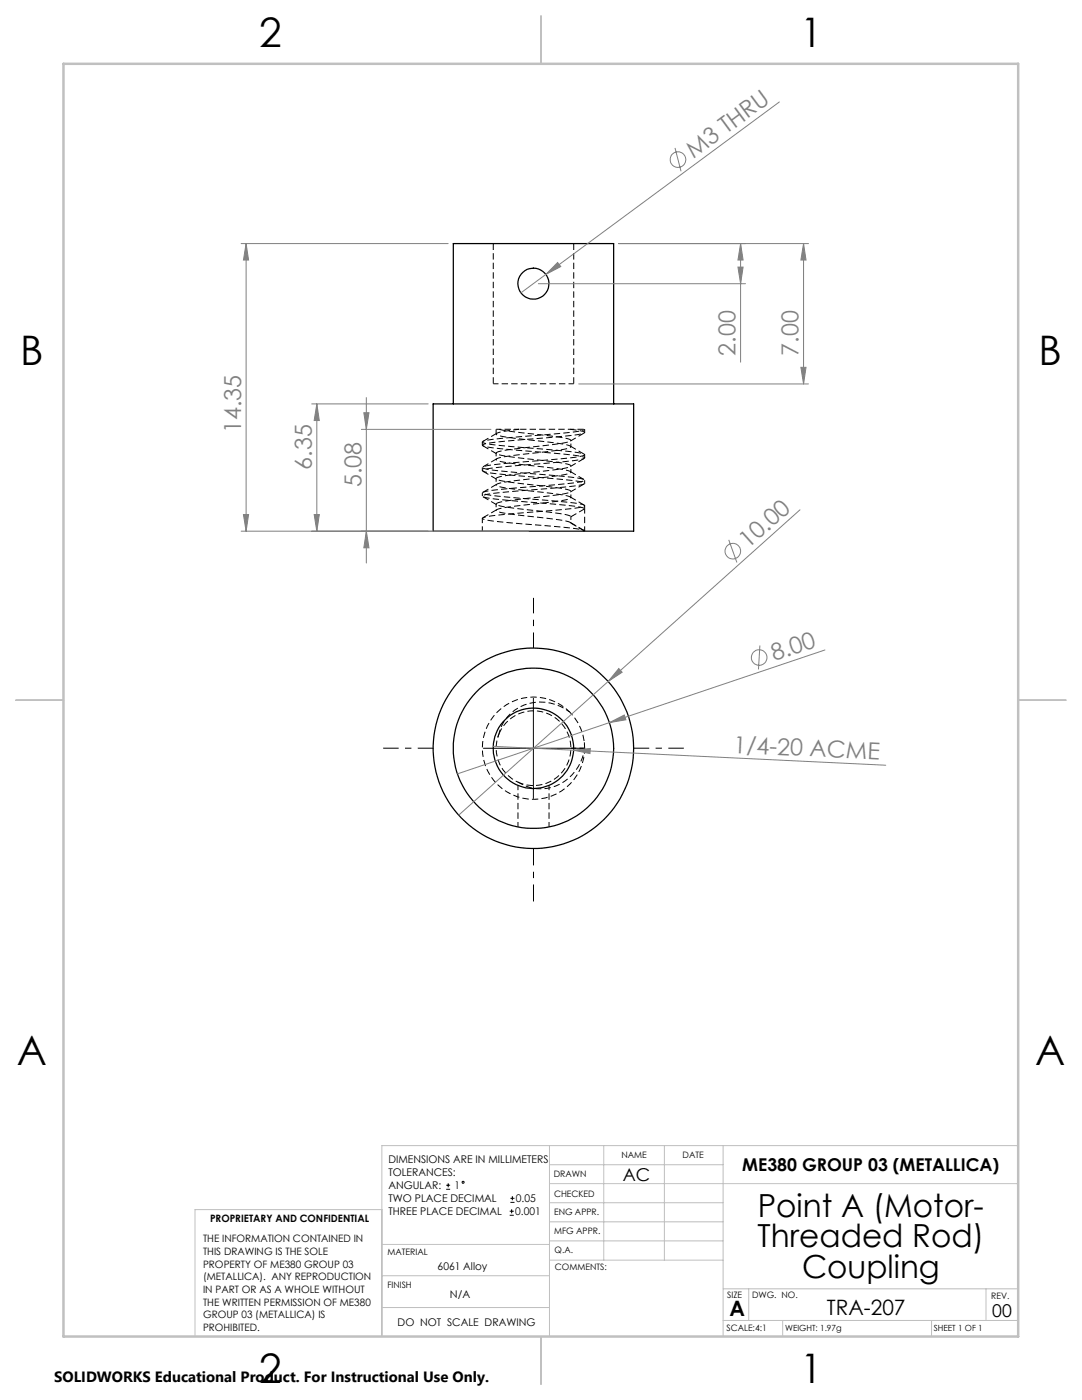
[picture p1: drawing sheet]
<svg xmlns="http://www.w3.org/2000/svg" width="216mm" height="279mm" viewBox="0 0 216 279" stroke-linecap="round" stroke-linejoin="round" font-family="sans-serif">
<path d="M98.4 76.6h16.1M99 85.7h4.6M113.7 142.2a10.2 10.2 0 0 0-16.1 2 10.2 10.2 0 0 0 6.2 15 10.2 10.2 0 0 0 12.9-9.9M116.7 149.3h-2.8" fill="none" stroke="#000" stroke-width=".2" stroke-dasharray="1.3 .6" stroke-dashoffset=".2" stroke-linecap="butt"/>
<path d="M99 95.5v1.3M99 90.4v1.3M113.9 99.3v-1.2M113.9 94.2v-1.2M113.9 89.2v-1.3M99 100.6v1.3M113.9 103.1v1.3M99.6 146.5l-.4 1" fill="none" stroke="#000" stroke-width=".2" stroke-dasharray="1.3 .6" stroke-dashoffset=".6" stroke-linecap="butt"/>
<path d="M113.9 104.4a4.5 4.5 0 0 0-2.5-.7l-2-.2a83.2 83.2 0 0 1-10.1-1.4l-.3-.3a16.8 16.8 0 0 1 5.6-1l6.7-.8a4.9 4.9 0 0 0 2.6-.7 4.1 4.1 0 0 0-2.5-.7l-1.9-.2a87.2 87.2 0 0 1-10.2-1.4l-.3-.2a9.8 9.8 0 0 1 4-.9l.8-.1a73.2 73.2 0 0 0 9.9-1.4l.2-.1a3.7 3.7 0 0 0-2.4-.7l-2.7-.4a61.3 61.3 0 0 1-9.7-1.3l-.1-.2a9.2 9.2 0 0 1 4-.9l.7-.1a76.5 76.5 0 0 0 10-1.3l.2-.2a3.4 3.4 0 0 0-2.3-.7l-2.7-.3a64.1 64.1 0 0 1-9.8-1.4l-.1-.2a8.5 8.5 0 0 1 3.9-.8l.7-.1M103.3 156.1a7.5 7.5 0 0 0 10-3.8 7.5 7.5 0 0 0-3.9-9.8 7.5 7.5 0 0 0-9.8 4" fill="none" stroke="#000" stroke-width=".2" stroke-dasharray="1.3 .6" stroke-dashoffset=".1" stroke-linecap="butt"/>
<path d="M103.6 156.2a8.8 8.8 0 0 0 13.1-6.9M113.7 142.1a8.9 8.9 0 0 0-13.9 3.4l-.2 1M116.6 149v-.9" fill="none" stroke="#000" stroke-width=".2" stroke-dasharray="1.3 .6" stroke-dashoffset=".4" stroke-linecap="butt"/>
<path d="M99 85.7v.9M99.6 146.5a7.5 7.5 0 0 0 4 9.7M116.7 149.3a10.2 10.2 0 0 0-3-7.2" fill="none" stroke="#000" stroke-width=".2" stroke-dasharray="1.3 .6" stroke-dashoffset=".5" stroke-linecap="butt"/>
<g fill="none" stroke="#000" stroke-width=".2" stroke-dasharray="1.3 .6" stroke-linecap="butt">
<path d="M98.4 48.6v28M114.5 76.6v-28M96.2 98.4v.6M96.2 93.3v.6M96.3 94l2.8 1.7M96.3 89l2.8 1.6M96.3 99.1l2.8 1.6M99.1 91.6l-2.8 1.6M99.1 96.6l-2.8 1.7M99.1 86.5l-2.8 1.6M113.8 93.1l2.7-1.6M113.8 88l2.7-1.6"/>
<path d="M113.8 98.2l2.7-1.6M116.6 90.6l-2.8-1.6M116.6 95.7l-2.8-1.6M99.1 101.7l-2.8 1.6M113.9 104.4l2.8 1.6M116.5 105.9l-2.7-1.6M116.6 100.8l-2.8-1.6M116.7 101.5l-2.8 1.6"/>
</g>
<path d="M96.2 88.2v.6M116.7 86.3v-.6M116.7 91.4v-.6M116.7 96.5v-.7M96.2 103.5v2.5M116.7 106v-4.5M116.7 101.5v-.6M103.4 156.7v8.3M109.6 165v-8.3" fill="none" stroke="#000" stroke-width=".2" stroke-dasharray="1.3 .6" stroke-dashoffset=".3" stroke-linecap="butt"/>
<g fill="none" stroke="#000" stroke-width=".25">
<path d="M86.4 80.6h40v25.4h-40zM90.5 80.6v-32h31.9v32"/>
<circle cx="106.4" cy="56.6" r="3.1"/>
<circle cx="106.4" cy="149.3" r="20"/>
<circle cx="106.4" cy="149.3" r="16"/>
<circle cx="106.4" cy="149.3" r="8"/>
</g>
<path d="M113.9 103.1a4.5 4.5 0 0 0-2.5-.7l-2-.2a83.2 83.2 0 0 1-10.1-1.4l-.3-.2a16.8 16.8 0 0 1 5.6-1.1l6.7-.8a4.9 4.9 0 0 0 2.6-.6 4.1 4.1 0 0 0-2.5-.7l-1.9-.3a87.2 87.2 0 0 1-10.2-1.4l-.3-.2a9.8 9.8 0 0 1 4-.9l.8-.1a73.2 73.2 0 0 0 9.9-1.3l.2-.2a3.7 3.7 0 0 0-2.4-.7l-2.7-.3a61.3 61.3 0 0 1-9.7-1.4l-.1-.2a9.2 9.2 0 0 1 4-.8l.7-.1a76.5 76.5 0 0 0 10-1.4l.2-.2a3.4 3.4 0 0 0-2.3-.7l-9.5-1.1-2.5-.4M116.7 101.5a12.7 12.7 0 0 0-4.9-.8l-10-.8a20.7 20.7 0 0 1-5.5-.8v-.1a17.1 17.1 0 0 1 5.2-.9l8.8-.7a30.1 30.1 0 0 0 6.3-.8l.1-.1a12.7 12.7 0 0 0-4.9-.9l-10-.8a20.7 20.7 0 0 1-5.5-.8v-.1a17.1 17.1 0 0 1 5.2-.8l8.8-.8a30.1 30.1 0 0 0 6.3-.8l.1-.1a12.7 12.7 0 0 0-4.9-.8l-10-.9a20.7 20.7 0 0 1-5.5-.8v-.1a17.1 17.1 0 0 1 5.2-.8l8.8-.7a30.1 30.1 0 0 0 6.3-.9v-.2l-.7-.2-2.2-.3" fill="none" stroke="#000" stroke-width=".2" stroke-dasharray="1.3 .6" stroke-dashoffset="-.1" stroke-linecap="butt"/>
<path d="M116.7 106a7.5 7.5 0 0 0-3.4-.7l-7.2-.6a56.9 56.9 0 0 1-9.8-1.2h-.1a6.8 6.8 0 0 1 3.4-.7l7.1-.6a59.7 59.7 0 0 0 9.9-1.2l.1-.1a6.2 6.2 0 0 0-3.3-.7l-7-.6a62.8 62.8 0 0 1-10.1-1.1v-.1a2.92 2.92 0 0 1 2-.5l8.1-.8a65.9 65.9 0 0 0 10.2-1.2h.1a2.62 2.62 0 0 0-2-.6l-8.1-.7a68.7 68.7 0 0 1-10.3-1.2v-.2a67.8 67.8 0 0 1 11.6-1.3 40.3 40.3 0 0 0 8.7-1.1l.1-.1a13.6 13.6 0 0 0-5-.8l-4.9-.4a57 57 0 0 1-10.5-1.2l-.1-.1a12.7 12.7 0 0 1 4.9-.8l5.7-.5a55.6 55.6 0 0 0 9.8-1.2" fill="none" stroke="#000" stroke-width=".2" stroke-dasharray="1.3 .6" stroke-dashoffset=".8" stroke-linecap="butt"/>
<path d="M103.6 85.7h13.1" fill="none" stroke="#000" stroke-width=".2" stroke-dasharray="1.3 .6" stroke-dashoffset="-.2" stroke-linecap="butt"/>
<g fill="none" stroke="#808080" stroke-width=".2">
<path d="M134.7 29.5l1.2 4.7M155.5 20.4l-46.6 34.4M48.1 48.6h41.3M49.1 48.6l.5 3.3h-1zM49.1 48.6v57.4M107.4 56.6h41.4M108.9 54.8l-5 3.7M111.3 52.4l.6 .8-3 1.6zM123.4 48.6h37.9M147.2 53.3h1.1l-.5 3.3zM147.8 48.6l.5 3.3h-1.1zM147.8 48.6v23.7"/>
<path d="M160.3 48.6l.5 3.3h-1zM160.3 48.6v28M73.1 79.3v33.1M115.5 76.6h45.8M159.8 73.3h1l-.5 3.3zM62.2 80.6h23.2M63.2 80.6l.5 3.3h-1zM63.2 80.6v25.4M72.1 85.7h25.9M72.6 82.4h1l-.5 3.3zM48.1 106h57.3M48.6 102.7h1l-.5 3.3z"/>
<path d="M62.7 102.7h1l-.5 3.3zM73.1 106l.5 3.3h-1zM145.4 107.7l1.6 4.6M159.6 101.7l-68.1 61M123.5 133.4l.6 .8-2.7 1.8zM151.6 128.8l-.3 4.8M164.6 129.7l-73.3 24.7M98.4 148.9l78.3 3.8M114.4 149.7l3.4-.3-.1 1zM121.6 144.2l3-1.5 .3 1z"/>
<circle cx="135.3" cy="31.9" r="1.55"/>
<circle cx="146.2" cy="110" r="1.55"/>
<circle cx="151.5" cy="131.2" r="1.56"/>
</g>
<g fill="none" stroke="#000" stroke-width=".2">
<path d="M106.4 139.3v20M96.4 149.3h20.1M89 237.3h.8M89 236.5h.8M89.4 236.1v.9M101.8 240h.9M101.8 239.1h.9M102.2 238.7v.8M101.7 242.5h.8M101.7 241.7h.8M102.1 241.3v.8"/>
<circle cx="92.4" cy="235.9" r=".2"/>
</g>
<path d="M106.5 129.3v-10M86.5 149.3h-10M126.5 149.3h10" fill="none" stroke="#000" stroke-width=".2" stroke-dasharray="15.2 1.3 1.3 1.3" stroke-dashoffset="12.1" stroke-linecap="butt"/>
<path d="M106.5 169.3v10.6" fill="none" stroke="#000" stroke-width=".2" stroke-dasharray="15.2 1.3 1.3 1.3" stroke-dashoffset="11.8" stroke-linecap="butt"/>
<g fill="none" stroke="#c0c0c0" stroke-width=".2">
<path d="M109.6 228.6v38.1M109.6 232.4h34.7M109.6 236.2h93.6M120.5 228.6v22.9M132.6 228.6v22.9M144.3 228.6v38.1M203.2 228.6h-127v38.1M76.2 254.6h33.4M76.2 248.4h33.4M76.2 241.4h-37.3v25.3M109.6 251.5h34.7M109.6 240h34.7"/>
<path d="M109.6 243.8h34.7M109.6 247.7h34.7M144.3 257.2h58.9M149.4 257.2v6.3M196.7 257.2v6.3M76.2 260.9h33.4M144.3 263.5h58.9M156.2 263.5v3.2M185.9 263.5v3.2"/>
</g>
<path d="M108 3.2v9.5M3.1 139.7h9.6M203.2 139.7h9.5M108 266.7v9.6" fill="none" stroke="#c0c0c0" stroke-width=".25"/>
<path d="M12.7 12.7h190.5v254h-190.5z" fill="none" stroke="#c0c0c0" stroke-width=".5"/>
<g fill="#808080">
<path d="M121.6 144.2l3-1.5 .3 1z"/>
<path d="M111.3 52.4l.6 .8-3 1.6z"/>
<path d="M123.5 133.4l.6 .8-2.7 1.8z"/>
<path d="M114.4 149.7l3.4-.3-.1 1z"/>
<path d="M73.1 106l.5 3.3h-1zM72.6 82.4h1l-.5 3.3z"/>
<path d="M48.6 102.7h1l-.5 3.3zM49.1 48.6l.5 3.3h-1zM62.7 102.7h1l-.5 3.3zM63.2 80.6l.5 3.3h-1z"/>
<path d="M147.8 48.6l.5 3.3h-1.1zM147.2 53.3h1.1l-.5 3.3zM160.3 48.6l.5 3.3h-1zM159.8 73.3h1l-.5 3.3z"/>
</g>
<g font-size="8.1">
<text x="51.7" y="9.3">2</text>
<text x="159.7" y="9.3">1</text>
<text x="4" y="72.8">B</text>
<text x="207.2" y="72.8">B</text>
<text x="3.3" y="212.5">A</text>
<text x="206.5" y="212.5">A</text>
<text x="51.7" y="276">2</text>
<text x="159.7" y="276">1</text>
</g>
<g font-size="6.3">
<text x="151.2" y="242.8">Point A (Motor-</text>
<text x="151.2" y="248.9">Threaded Rod)</text>
<text x="160.1" y="255">Coupling</text>
</g>
<g font-size="4.7" fill="#808080">
<text x="138.4" y="31.7" transform="rotate(-36 138.4 31.7)">M3 THRU</text>
<text x="146.8" y="71" transform="rotate(-90 146.8 71)">2.00</text>
<text x="159.3" y="71" transform="rotate(-90 159.3 71)">7.00</text>
<text x="48.1" y="86.4" transform="rotate(-90 48.1 86.4)">14.35</text>
<text x="62.2" y="93.7" transform="rotate(-90 62.2 93.7)">6.35</text>
<text x="72.1" y="97.2" transform="rotate(-90 72.1 97.2)">5.08</text>
<text x="149.3" y="109.5" transform="rotate(-42 149.3 109.5)">10.00</text>
<text x="154.5" y="132" transform="rotate(-19 154.5 132)">8.00</text>
<text x="146.3" y="150.2" transform="rotate(3 146.3 150.2)">1/4-20 ACME</text>
</g>
<g font-size="4.2">
<text x="145.6" y="262.7">A</text>
<text x="165" y="262.4">TRA-207</text>
</g>
<g font-size="3.5">
<text x="148.1" y="233.6">ME380 GROUP 03 (METALLICA)</text>
<text x="124.3" y="235.6">AC</text>
<text x="198" y="262.8">00</text>
</g>
<text font-size="3" x="10.8" y="275.7">SOLIDWORKS Educational Product. For Instructional Use Only.</text>
<g font-size="2.1">
<text x="77.5" y="232.2">DIMENSIONS ARE IN MILLIMETERS</text>
<text x="77.5" y="234.7">TOLERANCES:</text>
<text x="77.5" y="237.3">ANGULAR:</text>
<text x="77.5" y="239.9">TWO PLACE DECIMAL</text>
<text x="90.7" y="237.3">1</text>
<text x="102.9" y="239.9">0.05</text>
<text x="77.5" y="242.5">THREE PLACE DECIMAL</text>
<text x="102.8" y="242.5">0.001</text>
<text x="87.3" y="253.4">6061 Alloy</text>
<text x="89.8" y="259.1">N/A</text>
<text x="79.3" y="264.6">DO NOT SCALE DRAWING</text>
</g>
<g font-size="2">
<text x="41.9" y="244">PROPRIETARY AND CONFIDENTIAL</text>
<text x="40.5" y="248">THE INFORMATION CONTAINED IN</text>
<text x="40.5" y="250.5">THIS DRAWING IS THE SOLE</text>
<text x="40.5" y="253">PROPERTY OF ME380 GROUP 03</text>
<text x="40.5" y="255.5">(METALLICA). ANY REPRODUCTION</text>
<text x="40.5" y="258.1">IN PART OR AS A WHOLE WITHOUT</text>
<text x="40.5" y="260.6">THE WRITTEN PERMISSION OF ME380</text>
<text x="40.5" y="263.1">GROUP 03 (METALLICA) IS</text>
<text x="40.5" y="265.6">PROHIBITED.</text>
</g>
<g font-size="1.8">
<text x="124" y="231.1">NAME</text>
<text x="136.2" y="231.1">DATE</text>
<text x="110.5" y="234.8">DRAWN</text>
<text x="110.5" y="238.9">CHECKED</text>
<text x="110.6" y="242.5">ENG APPR.</text>
<text x="77.3" y="250.5">MATERIAL</text>
<text x="110.6" y="246.3">MFG APPR.</text>
<text x="110.7" y="250">Q.A.</text>
<text x="77.3" y="257">FINISH</text>
<text x="110.7" y="253.5">COMMENTS:</text>
<text x="145.1" y="259">SIZE</text>
<text x="150.1" y="259.1">DWG. NO.</text>
<text x="197.8" y="259.2">REV.</text>
<text x="145" y="265.7">SCALE:4:1</text>
</g>
<g font-size="1.7">
<text x="156.7" y="265.7">WEIGHT: 1.97g</text>
<text x="186.3" y="265.7">SHEET 1 OF 1</text>
</g>
</svg>
